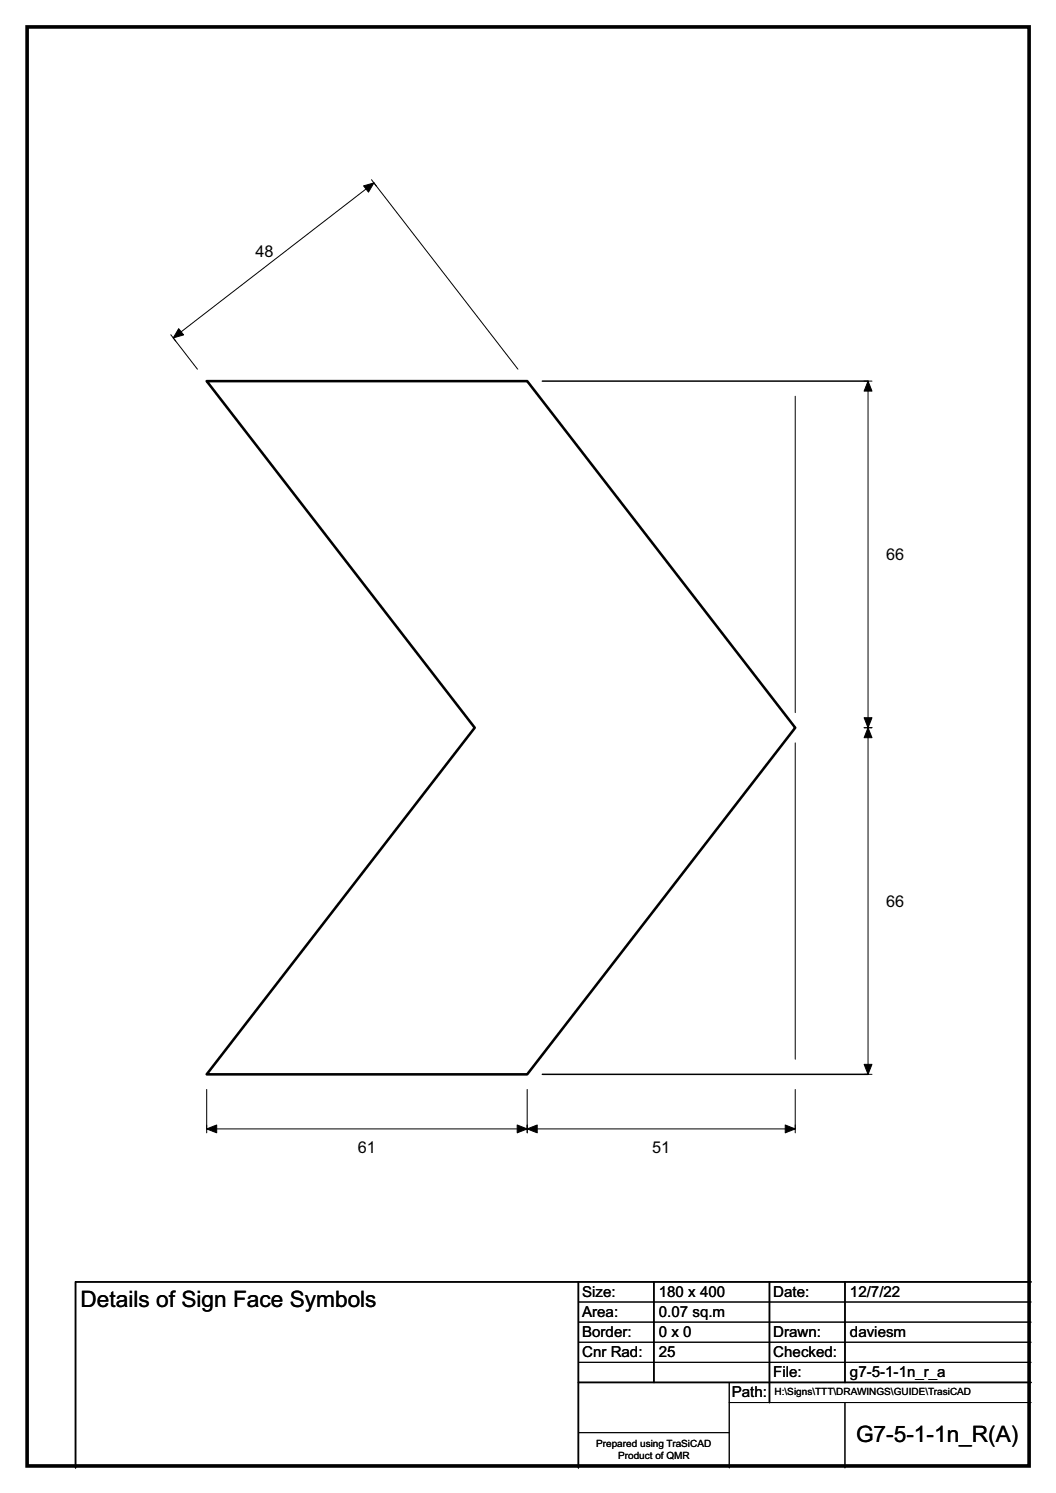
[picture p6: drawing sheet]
<svg xmlns="http://www.w3.org/2000/svg" width="210mm" height="297mm" viewBox="0 0 210 297" stroke-linecap="round" stroke-linejoin="round" font-family="sans-serif">
<path d="M107.8 75.8h64.8M107.8 213.7h64.8M115 255v37M130 255v20M153 255v24M168 255v20M205 255h-190v37M115 275h90" fill="none" stroke="#000" stroke-width=".3"/>
<g fill="none" stroke="#000" stroke-width=".2">
<path d="M73.9 35.8l.9 1.2M34 66.6l.9 1.3M39.3 73.5l-4.8-6.3 39.9-30.8 28.6 37.1M158.1 78.8v63M171.8 75.8h1.6M172.6 75.8v137.9M158.1 147.8v62.9M171.8 144.8h1.6M41.1 216.8v8.6M104.8 216.8v8.6M158.1 216.8v8.6M171.8 213.7h1.6"/>
<path d="M158.1 224.6h-117M115 259h90M115 263h90M115 267h90M115 271h90M145 279h60M145 275v17M168 279v13M115 285h30"/>
</g>
<g fill="#000" stroke="#000" stroke-width=".2">
<path d="M72.3 37l2.1-.6-1.1 1.8z" fill-rule="evenodd"/>
<path d="M35.5 65.4l1 1.2-2 .6z" fill-rule="evenodd"/>
<path d="M172.6 75.8l.8 2h-1.6z" fill-rule="evenodd"/>
<path d="M171.8 142.8h1.6l-.8 2z" fill-rule="evenodd"/>
<path d="M172.6 144.8l.8 2h-1.6z" fill-rule="evenodd"/>
<path d="M171.8 211.8h1.6l-.8 1.9z" fill-rule="evenodd"/>
<path d="M41.1 224.6l2-.8v1.6z" fill-rule="evenodd"/>
<path d="M102.8 223.8l2 .8-2 .8z" fill-rule="evenodd"/>
<path d="M104.8 224.6l2-.8v1.6z" fill-rule="evenodd"/>
<path d="M156.1 223.8l2 .8-2 .8z" fill-rule="evenodd"/>
</g>
<path d="M41.1 75.8h63.7l53.3 69-53.3 68.9h-63.7l53.3-68.9z" fill="none" stroke="#000" stroke-width=".51"/>
<path d="M5.4 5.4h199.2v286.3h-199.2z" fill="none" stroke="#000" stroke-width=".72"/>
<g font-size="4.5">
<text x="16" y="260.1">Details of Sign Face Symbols</text>
<text x="170.2" y="286.9">G7-5-1-1n_R(A)</text>
</g>
<g font-size="3.2">
<text x="50.8" y="51.1">48</text>
<text x="176.2" y="111.4">66</text>
<text x="176.2" y="180.4">66</text>
<text x="71.2" y="229.3">61</text>
<text x="129.7" y="229.3">51</text>
</g>
<g font-size="3">
<text x="115.7" y="258">Size:</text>
<text x="131" y="258">180 x 400</text>
<text x="153.8" y="258">Date:</text>
<text x="169" y="258">12/7/22</text>
<text x="115.8" y="262">Area:</text>
<text x="131" y="262">0.07 sq.m</text>
<text x="115.8" y="266">Border:</text>
<text x="115.8" y="270">Cnr Rad:</text>
<text x="131" y="266">0 x 0</text>
<text x="131" y="270">25</text>
<text x="153.8" y="266">Drawn:</text>
<text x="153.8" y="270">Checked:</text>
<text x="169" y="266">daviesm</text>
<text x="153.8" y="274">File:</text>
<text x="169" y="274">g7-5-1-1n_r_a</text>
<text x="145.5" y="278">Path:</text>
</g>
<g font-size="2">
<text x="154" y="277.6">H:\Signs\TTT\DRAWINGS\GUIDE\TrasiCAD</text>
<text x="118.5" y="287.8">Prepared using TraSiCAD</text>
<text x="122.9" y="290.2">Product of QMR</text>
</g>
</svg>
